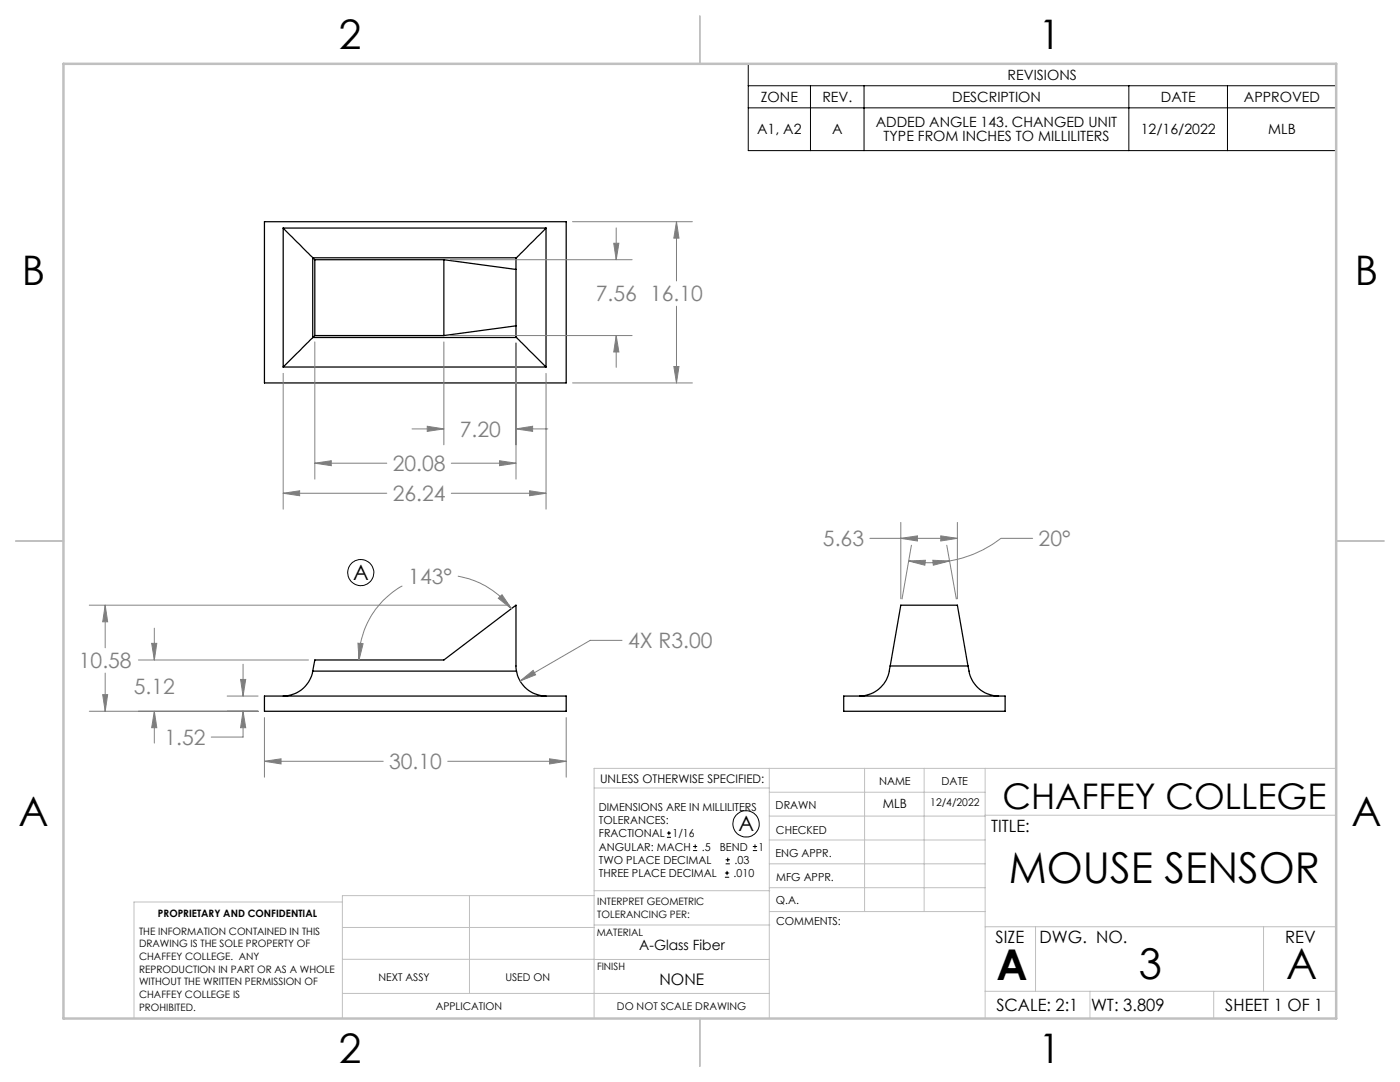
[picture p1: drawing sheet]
<svg xmlns="http://www.w3.org/2000/svg" width="279mm" height="216mm" viewBox="0 0 279 216" stroke-linecap="round" stroke-linejoin="round" font-family="sans-serif">
<g fill="none" stroke="#000" stroke-width=".25">
<path d="M52.8 44.2h60.2v32.2h-60.2zM56.5 45.5l5.9 5.9M56.5 45.5v27.7M56.5 45.5h52.5M62.4 51.4l.4 .4M62.4 51.4h40.7M62.4 51.4v15.9M62.8 51.8h25.8M62.8 51.8v15.2M88.6 51.8v15.2M88.6 51.8l14.4 2M103.1 51.4l-.1 .1v15.7l.1 .1"/>
<path d="M109 45.5l-5.9 5.9M109 45.5v27.7M56.5 73.2h52.5M62.4 67.3l-5.9 5.9M62.4 67.3h40.7M62.8 67h25.8M62.8 67l-.4 .3M103 65l-14.4 2M103.1 67.3l5.9 5.9M52.8 138.9h60.2v3h-60.2zM62.4 133.9a6 6 0 0 1-5.9 5M62.4 133.9l.4-2.2h25.8l14.4-10.9v12.4l.1 .7"/>
<path d="M62.4 133.9h40.7M103.1 133.9a6 6 0 0 0 5.9 5M168.4 138.9h32.2v3h-32.2zM177.7 132.9a6.3 6.3 0 0 1-6.1 6M177.7 132.9h15.5M177.7 132.9l2.1-12.1h11.3l2.1 12.1M193.2 132.9a6.3 6.3 0 0 0 6.1 6"/>
</g>
<g fill="none" stroke="#000" stroke-width=".2">
<path d="M149.3 12.7h117.4v17.4h-117.4zM149.3 17.1h117.4M161.7 17.1v13M172.4 17.1v13M225.3 17.1v13M245 17.1v13M149.3 21.5h117.4M133.1 167.1h.8M133.1 166.2h.8M133.5 165.8v.9M138.3 169.7h.8M138.3 168.9h.8"/>
<path d="M138.7 168.5v.8M144.7 175h.8M144.7 174.2h.8M144.8 172.4h.9M144.8 171.6h.9M145.1 173.8v.8M145.2 171.1v.9M150.2 169.7h.9M150.2 168.9h.9M150.7 168.5v.8"/>
<circle cx="72" cy="114.2" r="2.6"/>
<circle cx="148.9" cy="164.4" r="2.64"/>
</g>
<g fill="none" stroke="#808080" stroke-width=".2">
<path d="M89.9 51.8h36.3M114.3 44.2h23.9M122.5 48.5h1l-.5 3.3zM123 45.5v6.3M135 44.2l.5 3.3h-1zM135 44.2v11.9M56.5 74.5v27.1M62.8 68.2v27.4M88.6 68.2v20.6M89.9 67h36.3M103 68.4v27.2M109 74.5v27.1"/>
<path d="M114.3 76.4h23.9M123 67l.5 3.2h-1zM123 67v6.3M134.5 73.1h1l-.5 3.3zM135 61.1v15.3M56.5 98.4h20.7M56.5 98.4l3.3-.5v1zM62.8 92.4l3.3-.5v1zM62.8 92.4h14.4M82.2 85.6h6.4M85.3 85.1l3.3 .5-3.3 .5zM90.1 92.4h12.9"/>
<path d="M90.1 98.4h18.9M99.7 91.9l3.3 .5-3.3 .5zM103 85.6l3.3-.5v1zM103 85.6h6.3M105.7 97.9l3.3 .5-3.3 .5zM80.3 116.9a16.8 16.8 0 0 0-8.7 14.8M91.4 115a17 17 0 0 1 10.7 6.5M99.4 119.4l.8-.7 1.9 2.8zM173.6 107.4h17.5M179.8 107.4l3.3-.5v1zM179.8 104.2v15.3M181.3 111.9l3.4-.1-.1 1z"/>
<path d="M181.3 111.9a23.7 23.7 0 0 0 8.2 0M181.9 108.8l-1.9 10.7M186.2 111.8l3.3 .1-3.2 .9zM187.7 106.9l3.4 .5-3.4 .5zM188.9 108.8l2 10.7M191.1 104.2v15.3M206.1 107.4h-6.4a23.3 23.3 0 0 1-10.2 4.5M17.8 120.8h83.9M20.5 138.6h1l-.5 3.3zM21 120.8l.5 3.3h-1zM21 120.8v8.5M21 134.3v7.6"/>
<path d="M27.6 131.7h34M30.3 128.4h1l-.5 3.3zM30.8 125.3v6.4M45.3 138.9h6.2M48 135.6h1l-.5 3.3zM48.5 132.5v6.4M71.4 128.3l1.1 .1-.9 3.3zM103.8 135.9l2.6-2.1 .5 .9zM124.1 127.8h-6.3l-14 8.1M17.8 141.9h33.7M30.8 141.9l.5 3.3h-1zM30.8 141.9v6.4"/>
<path d="M48.5 141.9l.5 3.3h-1zM48.5 141.9v5.2h-6.3M52.8 143.2v11.9M52.8 151.9h23.7M52.8 151.9l3.3-.5v1zM89.4 151.9h23.6M109.7 151.4l3.3 .5-3.3 .5zM113 143.2v11.9"/>
</g>
<g fill="none" stroke="#c0c0c0" stroke-width=".2">
<path d="M118.6 157.2h34.9M153.5 153.3v49.9M153.5 158.1h43.1M172.5 153.3v28.6M184.4 153.3v28.6M196.6 153.3v49.9M266.7 153.3h-148.1v49.9M68.3 180h-41.6v23.2M93.7 178.7v19.5M118.6 178.7h-50.3v24.5M118.6 177.7h35M153.5 167.6h43.1"/>
<path d="M153.5 162.8h43.1M153.5 172.4h43.1M153.5 177.1h43.1M196.6 162.7h70.1M68.3 198.2h85.2M68.3 191.4l85.2 .1M68.3 185.1h50.3M118.6 184.6h35M153.6 181.9h43M196.6 197.8h70.1M196.6 184.9h70.1M206.7 184.9v12.9"/>
<path d="M217.5 197.8v5.4M242.2 197.8v5.4M252.2 184.9v12.9"/>
</g>
<path d="M139.7 3.2v9.5M3.1 107.9h9.6M266.7 107.9h9.5M139.7 203.2v9.6" fill="none" stroke="#c0c0c0" stroke-width=".25"/>
<path d="M12.7 12.7h254v190.5h-254z" fill="none" stroke="#c0c0c0" stroke-width=".5"/>
<path d="M48 135.6h1l-.5 3.3zM48.5 141.9l.5 3.3h-1zM52.8 151.9l3.3-.5v1zM109.7 151.4l3.3 .5-3.3 .5zM30.3 128.4h1l-.5 3.3zM30.8 141.9l.5 3.3h-1zM21 120.8l.5 3.3h-1zM20.5 138.6h1l-.5 3.3zM103.8 135.9l3.1-1.2-.5-.9zM99.4 119.4l.8-.7 1.9 2.8zM71.4 128.3l1.1 .1-.9 3.3zM187.7 106.9l3.4 .5-3.4 .5zM179.8 107.4l3.3-.5v1zM181.3 111.9l3.4-.1-.1 1zM186.2 111.8l3.3 .1-3.2 .9zM103 85.6l3.3-.5v1zM85.3 85.1l3.3 .5-3.3 .5zM99.7 91.9l3.3 .5-3.3 .5zM62.8 92.4l3.3-.5v1zM105.7 97.9l3.3 .5-3.3 .5zM56.5 98.4l3.3-.5v1zM135 44.2l.5 3.3h-1zM134.5 73.1h1l-.5 3.3zM122.5 48.5h1l-.5 3.3zM123 67l.5 3.2h-1z" fill="#808080"/>
<g font-size="8.5">
<text x="201.3" y="176.2">MOUSE SENSOR</text>
<text x="198.9" y="195.5">A</text>
<text x="227.3" y="195.4">3</text>
<text x="256.7" y="195.4">A</text>
</g>
<g font-size="8.1">
<text x="67.6" y="9.7">2</text>
<text x="207.3" y="9.7">1</text>
<text x="4.4" y="57">B</text>
<text x="270.4" y="57">B</text>
<text x="3.7" y="164.9">A</text>
<text x="269.7" y="164.9">A</text>
<text x="67.6" y="212.2">2</text>
<text x="207.3" y="212.2">1</text>
</g>
<text font-size="7.1" x="200.1" y="161.4">CHAFFEY COLLEGE</text>
<g font-size="4.2" fill="#808080">
<text x="118.9" y="60.2">7.56 16.10</text>
<text x="91.8" y="87.1">7.20</text>
<text x="78.4" y="94">20.08</text>
<text x="78.4" y="100">26.24</text>
<text x="164.2" y="109">5.63</text>
<text x="207.3" y="109">20°</text>
<text x="81.5" y="116.5">143°</text>
<text x="125.3" y="129.4">4X R3.00</text>
<text x="15.7" y="133.4">10.58</text>
<text x="26.7" y="138.6">5.12</text>
<text x="32.8" y="148.6">1.52</text>
<text x="77.7" y="153.5">30.10</text>
</g>
<g font-size="4.2">
<text x="70.5" y="115.7">A</text>
<text x="147.4" y="165.9">A</text>
</g>
<g font-size="3.4">
<text x="197.8" y="166">TITLE:</text>
<text x="198.7" y="188.1">SIZE</text>
<text x="207.5" y="188.1">DWG. NO.</text>
<text x="256.5" y="188.2">REV</text>
<text x="198.8" y="201.7">SCALE: 2:1</text>
<text x="217.7" y="201.8">WT: 3.809</text>
<text x="244.5" y="201.7">SHEET 1 OF 1</text>
</g>
<text font-size="3.2" x="131.6" y="196.6">NONE</text>
<g font-size="2.8">
<text x="201.1" y="16">REVISIONS</text>
<text x="151.8" y="20.4">ZONE</text>
<text x="164.1" y="20.4">REV.</text>
<text x="190" y="20.4">DESCRIPTION</text>
<text x="231.7" y="20.4">DATE</text>
<text x="248.3" y="20.4">APPROVED</text>
<text x="151.1" y="26.8">A1, A2</text>
<text x="166.1" y="26.8">A</text>
<text x="174.8" y="25.4">ADDED ANGLE 143. CHANGED UNIT</text>
<text x="176.3" y="28.2">TYPE FROM INCHES TO MILLILITERS</text>
<text x="227.7" y="26.8">12/16/2022</text>
<text x="253.1" y="26.8">MLB</text>
<text x="127.6" y="189.5">A-Glass Fiber</text>
</g>
<text font-size="2.5" x="176.2" y="161.3">MLB</text>
<text font-size="2.4" x="119.8" y="156.2">UNLESS OTHERWISE SPECIFIED:</text>
<g font-size="2.2">
<text x="119.5" y="161.8">DIMENSIONS ARE IN MILLILITERS</text>
<text x="154.8" y="161.4">DRAWN</text>
<text x="175.4" y="156.6">NAME</text>
<text x="187.9" y="156.7">DATE</text>
<text x="119.5" y="164.4">TOLERANCES:</text>
<text x="119.5" y="167.1">FRACTIONAL</text>
<text x="134.2" y="167.1">1/16</text>
<text x="154.9" y="166.3">CHECKED</text>
<text x="119.5" y="172.4">TWO PLACE DECIMAL</text>
<text x="119.5" y="169.7">ANGULAR: MACH</text>
<text x="140.1" y="169.7">.5</text>
<text x="143.6" y="169.7">BEND</text>
<text x="146.6" y="172.4">.03</text>
<text x="151.4" y="169.7">1</text>
<text x="154.8" y="171">ENG APPR.</text>
<text x="119.5" y="175">THREE PLACE DECIMAL</text>
<text x="146.4" y="175">.010</text>
<text x="154.9" y="175.7">MFG APPR.</text>
<text x="154.9" y="180.4">Q.A.</text>
<text x="154.9" y="184.6">COMMENTS:</text>
</g>
<g font-size="2.1">
<text x="185.7" y="160.7">12/4/2022</text>
<text x="75.5" y="195.7">NEXT ASSY</text>
<text x="100.9" y="195.7">USED ON</text>
<text x="86.9" y="201.5">APPLICATION</text>
<text x="123.1" y="201.6">DO NOT SCALE DRAWING</text>
</g>
<g font-size="2">
<text x="31.5" y="182.9">PROPRIETARY AND CONFIDENTIAL</text>
<text x="119.2" y="180.6">INTERPRET GEOMETRIC</text>
<text x="119.2" y="183.1">TOLERANCING PER:</text>
<text x="27.8" y="186.5">THE INFORMATION CONTAINED IN THIS</text>
<text x="27.8" y="189">DRAWING IS THE SOLE PROPERTY OF</text>
<text x="27.8" y="191.6">CHAFFEY COLLEGE. ANY</text>
<text x="119.1" y="186.7">MATERIAL</text>
<text x="27.8" y="194.1">REPRODUCTION IN PART OR AS A WHOLE</text>
<text x="27.8" y="196.6">WITHOUT THE WRITTEN PERMISSION OF</text>
<text x="119.1" y="193.5">FINISH</text>
<text x="27.8" y="199.1">CHAFFEY COLLEGE IS</text>
<text x="27.8" y="201.7">PROHIBITED.</text>
</g>
</svg>
